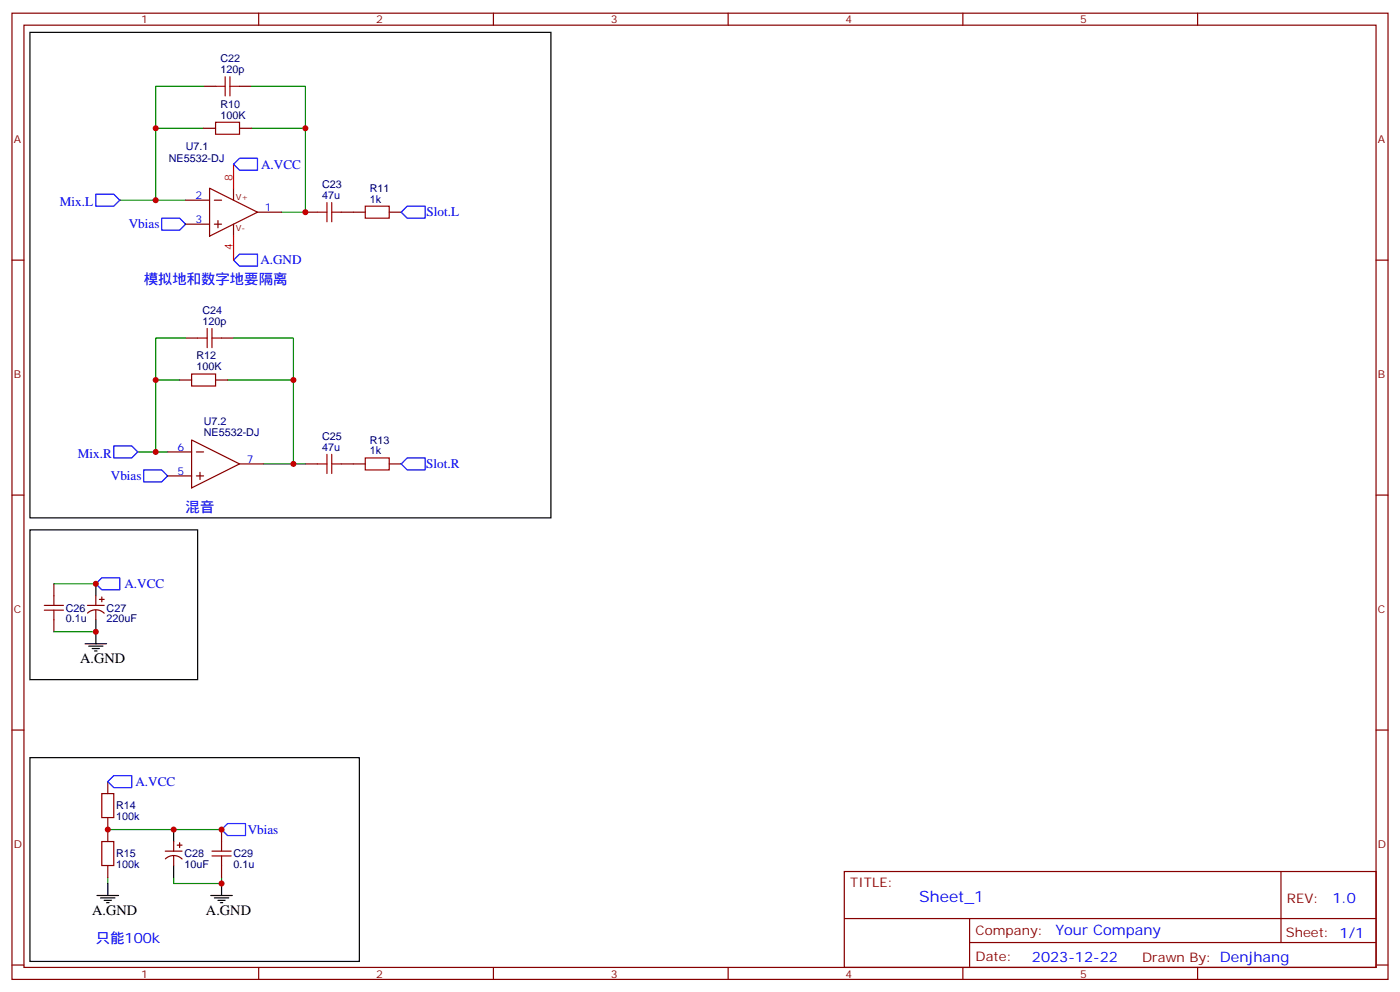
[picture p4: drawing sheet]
<svg xmlns="http://www.w3.org/2000/svg" width="412mm" height="292mm" viewBox="0 0 412 292" stroke-linecap="round" stroke-linejoin="round" font-family="sans-serif">
<g fill="none" stroke="#870000" stroke-width=".35">
<path d="M3.5 3.9h405.4v284.3h-405.4zM7.1 7.4h398.2v277.3h-398.2zM76.2 3.9v3.5M145.3 3.9v3.5M214.5 3.9v3.5M283.6 3.9v3.5M352.8 3.9v3.5M60 25.4h3.5M60 37.7h3.5M70.6 25.4h3.5M70.6 37.7h3.5M54.7 58.9h7"/>
<path d="M61.7 55.4l14.1 7-14.1 7.1zM63.1 58.9h2.2M68.8 55.4v3.5M3.5 76.6h3.6M54.7 66h7M63.1 66h2.2M64.2 64.9v2.1M68.8 66v3.5M75.8 62.4h7.1M90 62.4h3.5M100.5 62.4h7.1M114.7 62.4h3.5"/>
<path d="M405.3 76.6h3.6M54.7 99.5h3.5M65.3 99.5h3.5M52.9 111.8h3.5M63.5 111.8h3.5M49.4 133h7M56.4 129.5l14.2 7-14.2 7.1zM57.9 133h2.1M58.9 139v2.1M70.6 136.5h7M90 136.5h3.5M100.5 136.5h7.1"/>
<path d="M114.7 136.5h3.5M3.5 145.7h3.6M49.4 140.1h7M57.9 140.1h2.1M405.3 145.7h3.6M15.9 171.8v3.5M25.8 178.2h4.9M28.2 175.3v2.9M28.2 179.6v2.8M29.3 176.4h1.4M30 175.7v1.4M15.9 182.4v3.5"/>
<path d="M25.8 180.4a3.5 3.5 0 0 1 4.9 .1M3.5 214.8h3.6M405.3 214.8h3.6M31.7 230v3.5M31.7 240.6v7M31.7 254.7v3.5M48.7 250.5h4.9M48.7 252.7a3.5 3.5 0 0 1 4.9 .1M51.2 247.6v2.9M51.2 251.9v2.8M52.2 248.7h1.4M52.9 248v1.4"/>
<path d="M65.3 244.1v3.5M65.3 254.7v3.5M248.7 256.5h156.6v28.2h-156.6zM377.3 256.5v20.9M248.7 270.3h156.5M285.6 277.4h119.6M285.6 270.3v14.1M3.5 284h3.6M76.2 284.7v3.5M145.3 284.7v3.5M214.5 284.7v3.5M283.6 284.7v3.5"/>
<path d="M352.8 284.7v3.5M405.3 284h3.6"/>
</g>
<g fill="none" stroke="#000" stroke-width=".35">
<path d="M8.8 9.5h153.5v142.9h-153.5zM8.8 155.9h49.4v44.1h-49.4zM28.2 171.8v3.5M25 189.4h6.4M26.1 190.1h4.2M27.2 190.9h2.1M27.9 191.6h.7M28.2 182.4v7M8.8 223h97v59.9h-97zM31.7 260v3.5M51.2 244.1v3.5M51.2 254.7v3.5"/>
<path d="M65.3 260v3.5M28.6 263.5h6.3M29.6 264.2h4.3M30.7 264.9h2.1M31.4 265.6h.7M62.1 263.5h6.3M63.1 264.2h4.3M64.2 264.9h2.1M64.9 265.6h.7"/>
</g>
<path d="M28.2 57.2h5.3l1.8 1.7-1.8 1.8h-5.3zM70.6 46.6h5.2v3.5h-5.2l-1.8-1.8zM47.6 64.2h5.3l1.8 1.8-1.8 1.7h-5.3zM68.8 76.6l1.8-1.8h5.2v3.5h-5.2zM119.9 60.7h5.3v3.5h-5.3l-1.7-1.8zM33.5 131.2h5.3l1.8 1.8-1.8 1.8h-5.3zM42.3 138.3h5.3l1.8 1.8-1.8 1.7h-5.3zM119.9 134.8h5.3v3.5h-5.3l-1.7-1.8zM28.2 171.8l1.8-1.8h5.3v3.6h-5.3zM33.5 228.2h5.3v3.6h-5.3l-1.8-1.8zM67 242.4h5.3v3.5h-5.3l-1.7-1.8z" fill="none" stroke="#00f" stroke-width=".35"/>
<g fill="none" stroke="#a10000" stroke-width=".35">
<path d="M63.5 36h7.1v3.5h-7.1zM63.5 25.4h2.8M66.3 22.6v5.6M67.7 25.4h2.9M67.7 22.6v5.6M96.3 59.6v5.7M97.7 59.6v5.7M93.5 62.4h2.8M97.7 62.4h2.8M107.6 60.7h7.1v3.5h-7.1zM58.2 99.5h2.8M61 96.7v5.6"/>
<path d="M62.4 99.5h2.9M62.4 96.7v5.6M56.4 110.1h7.1v3.5h-7.1zM93.5 136.5h2.8M96.3 133.7v5.6M97.7 136.5h2.8M97.7 133.7v5.6M107.6 134.8h7.1v3.5h-7.1zM13.1 179.6h5.6M13.1 178.2h5.6M15.9 175.3v2.9M15.9 179.6v2.8"/>
<path d="M30 233.5h3.5v7.1h-3.5zM30 247.6h3.5v7.1h-3.5zM62.4 251.9h5.7M62.4 250.5h5.7M65.3 247.6v2.9M65.3 251.9v2.8"/>
</g>
<g fill="none" stroke="#008700" stroke-width=".35">
<path d="M60 37.7h-14.1v21.2M60 25.4h-14.1v12.3M74.1 37.7h15.9v24.7h-7.1M74.1 25.4h15.9v12.3M35.3 58.9h19.4M54.7 99.5h-8.8v12.3M68.8 99.5h17.6v12.3M52.9 111.8h-7v21.2M67 111.8h19.4v24.7h-8.8M40.6 133h8.8M86.4 136.5h3.6M15.9 171.8h12.3"/>
<path d="M15.9 185.9h12.3M31.7 244.1h33.6M31.7 258.2v1.8M51.2 258.2v1.8h14.1v-1.8"/>
</g>
<path d="M68.8 48.3v7.1M68.8 69.5v7.1" fill="none" stroke="#f00" stroke-width=".35"/>
<g fill="#c00">
<circle cx="28.2" cy="171.8" r=".88"/>
<circle cx="28.2" cy="185.9" r=".88"/>
<circle cx="90" cy="62.4" r=".88"/>
<circle cx="86.4" cy="136.5" r=".88"/>
<circle cx="90" cy="37.7" r=".88"/>
<circle cx="86.4" cy="111.8" r=".88"/>
<circle cx="45.9" cy="58.9" r=".88"/>
<circle cx="45.9" cy="37.7" r=".88"/>
<circle cx="45.9" cy="133" r=".88"/>
<circle cx="45.9" cy="111.8" r=".88"/>
<circle cx="65.3" cy="244.1" r=".88"/>
<circle cx="65.3" cy="260" r=".88"/>
<circle cx="31.8" cy="244.1" r=".88"/>
<circle cx="51.2" cy="244.1" r=".88"/>
</g>
<text font-size="4.6" fill="#00f" x="270.8" y="265.5">Sheet_1</text>
<g font-size="4.2" fill="#00f">
<text x="42.3" y="83.6">模拟地和数字地要隔离</text>
<text x="54.7" y="150.6">混音</text>
<text x="392.5" y="265.7">1.0</text>
<text x="310.9" y="275.3">Your Company</text>
<text x="28.2" y="277.6">只能100k</text>
<text x="304" y="283.1">2023-12-22</text>
</g>
<g font-size="4.2">
<text x="23.6" y="195.1">A.GND</text>
<text x="27.2" y="269.2">A.GND</text>
<text x="60.7" y="269.2">A.GND</text>
</g>
<g font-size="3.9" fill="#00f">
<text x="76.9" y="49.6">A.VCC</text>
<text x="17.6" y="60.7">Mix.L</text>
<text x="125.7" y="63.7">Slot.L</text>
<text x="37.9" y="67.2">Vbias</text>
<text x="76.7" y="77.8">A.GND</text>
<text x="22.9" y="134.8">Mix.R</text>
<text x="125.6" y="137.8">Slot.R</text>
<text x="32.7" y="141.3">Vbias</text>
<text x="36.6" y="173.1">A.VCC</text>
<text x="39.9" y="231.3">A.VCC</text>
<text x="73" y="245.4">Vbias</text>
</g>
<g font-size="3.9" fill="#800">
<text x="250.5" y="261.1">TITLE:</text>
<text x="379.1" y="265.7">REV:</text>
<text x="287.4" y="275.3">Company:</text>
<text x="378.7" y="275.9">Sheet: 1/1</text>
<text x="287.4" y="282.9">Date:</text>
<text x="336.4" y="283">Drawn By: Denjhang</text>
</g>
<g font-size="3.2" fill="#800">
<text x="41.6" y="6.9">1</text>
<text x="110.8" y="6.9">2</text>
<text x="179.9" y="6.9">3</text>
<text x="249.1" y="6.9">4</text>
<text x="318.2" y="6.9">5</text>
<text x="4.1" y="42">A</text>
<text x="405.9" y="42">A</text>
<text x="4.1" y="111.1">B</text>
<text x="405.9" y="111.1">B</text>
<text x="4.1" y="180.3">C</text>
<text x="405.9" y="180.3">C</text>
<text x="4.1" y="249.4">D</text>
<text x="405.9" y="249.4">D</text>
<text x="41.6" y="287.7">1</text>
<text x="110.8" y="287.7">2</text>
<text x="179.9" y="287.7">3</text>
<text x="249.1" y="287.7">4</text>
<text x="318.2" y="287.7">5</text>
</g>
<g font-size="3.2" fill="#000080">
<text x="64.9" y="21.5">120p</text>
<text x="64.9" y="18.3">C22</text>
<text x="64.9" y="34.9">100K</text>
<text x="64.9" y="31.7">R10</text>
<text x="49.7" y="47.7">NE5532-DJ</text>
<text x="54.7" y="44.2">U7.1</text>
<text x="94.9" y="58.6">47u</text>
<text x="94.9" y="55.4">C23</text>
<text x="108.9" y="59.6">1k</text>
<text x="108.9" y="56.6">R11</text>
<text x="59.6" y="95.6">120p</text>
<text x="59.6" y="92.4">C24</text>
<text x="57.9" y="105.8">R12</text>
<text x="57.9" y="109">100K</text>
<text x="60" y="125.1">U7.2</text>
<text x="60" y="128.3">NE5532-DJ</text>
<text x="94.9" y="129.5">C25</text>
<text x="108.9" y="130.7">R13</text>
<text x="94.9" y="132.6">47u</text>
<text x="108.9" y="133.7">1k</text>
<text x="19.4" y="180">C26</text>
<text x="31.4" y="180">C27</text>
<text x="19.4" y="183.2">0.1u</text>
<text x="31.4" y="183.2">220uF</text>
<text x="34.2" y="238.2">R14</text>
<text x="34.2" y="241.4">100k</text>
<text x="34.2" y="255.5">100k</text>
<text x="34.2" y="252.3">R15</text>
<text x="54.3" y="255.5">10uF</text>
<text x="54.3" y="252.3">C28</text>
<text x="68.8" y="255.5">0.1u</text>
<text x="68.8" y="252.3">C29</text>
</g>
<g font-size="3.2" fill="#f00">
<text x="68.4" y="53.3" transform="rotate(-90 68.4 53.3)">8</text>
<text x="68.4" y="73.6" transform="rotate(-90 68.4 73.6)">4</text>
</g>
<g font-size="3.2" fill="#00f">
<text x="57.6" y="58.6">2</text>
<text x="57.6" y="65.6">3</text>
<text x="78" y="62.1">1</text>
<text x="52.3" y="132.6">6</text>
<text x="72.7" y="136.2">7</text>
<text x="52.3" y="139.7">5</text>
</g>
<g font-size="2.5" fill="#800">
<text x="69.5" y="58.9">V+</text>
<text x="69.5" y="68.1">V-</text>
</g>
</svg>
